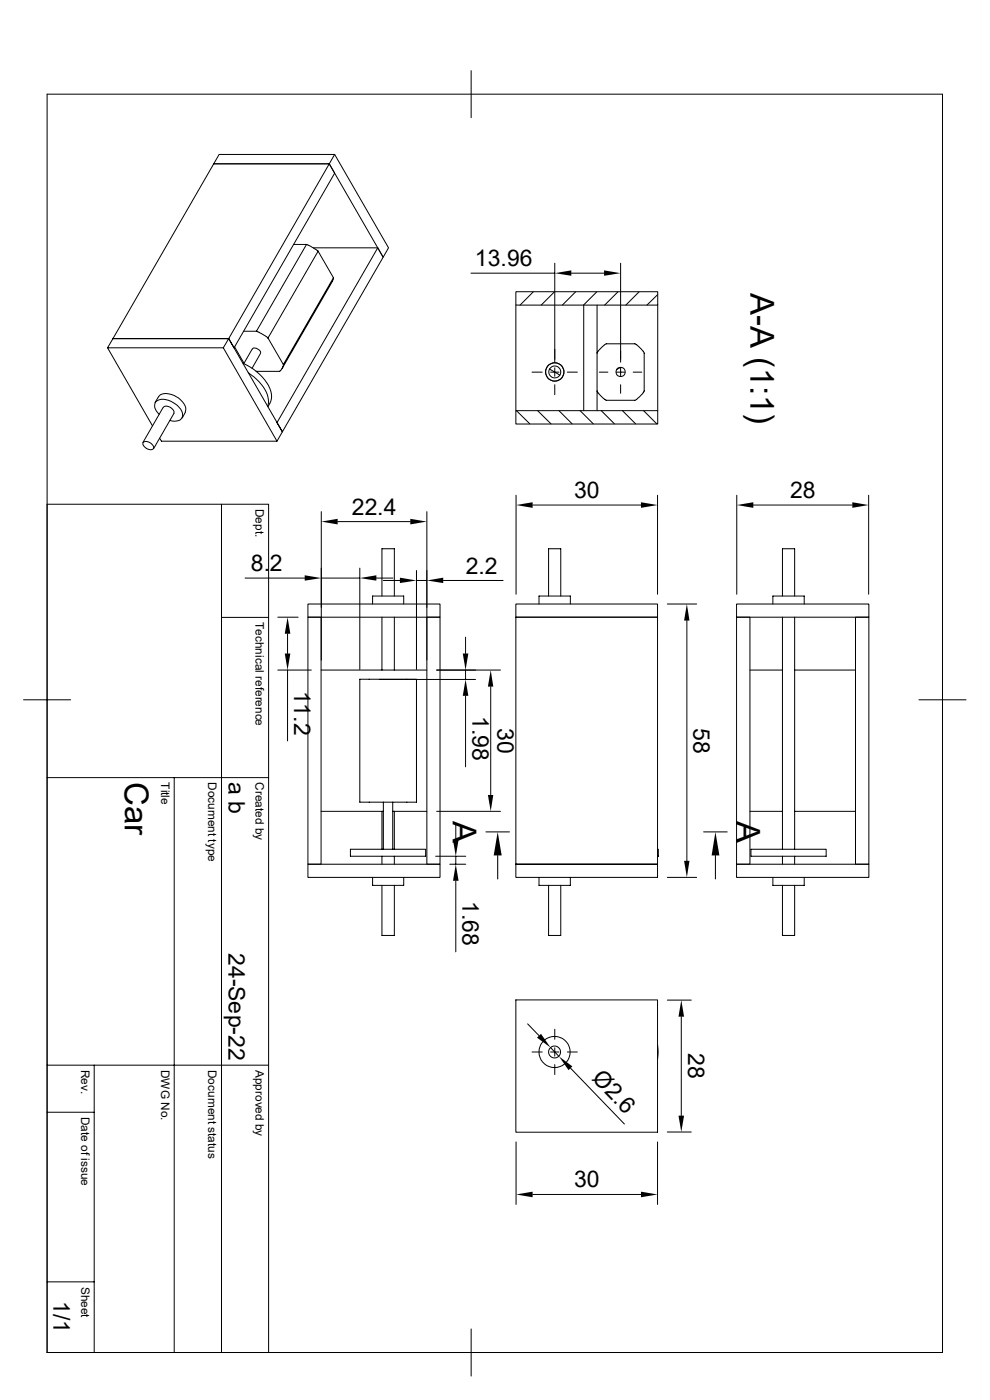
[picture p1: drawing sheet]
<svg xmlns="http://www.w3.org/2000/svg" width="210mm" height="297mm" viewBox="0 0 210 297" stroke-linecap="round" stroke-linejoin="round" font-family="sans-serif">
<g fill="none" stroke="#000" stroke-width=".21">
<path d="M10 20h189.9v266.9h-189.9zM99.9 15v10M46.5 32.8h24.5l-1.2 2h-24.5zM71 32.8l11.4 19.8-1.1 2-11.5-19.8 1.2 1.9-21.3 37.1-1.2-2h-24.5l21.3-37h24.5l-21.3 37 11.4 19.8-1.1 2M62.3 51.9h2.7M65 51.9l1 .4 1.5 1M65 51.9l-10.6 18.4M66.5 52.6h13.6l1.2 2-21.4 37-1.1-1.9 21.3-37.1M67.5 53.3l-10.6 18.4M67.5 53.3l3.2 5.6M70.7 58.9l-.2 .8-10.6 18.4M70.7 58.9l-10.6 18.4"/>
<path d="M99.9 58h17.8M117.7 55.8v21M121.2 58h6.9M131.7 55.8v21M22.8 73.8l9.5 16.5M47.4 73.8l1.1-2h-24.5l-1.2 2h24.6l11.4 19.8h-24.6l-.3-.6M49.8 73.6l2 3.5M51.5 77a10.1 10.1 0 0 1 6.1 6.6 3.5 3.5 0 0 1-.7 2.7M51.7 70.3h2.7M52.7 79.1a8.2 8.2 0 0 1 4.3 6.2l-.2 .9M53.5 74l-1.8 3.1M53.6 74a1.16 1.16 0 0 1 1.7 .8l-1.8 3.3"/>
<path d="M54.4 70.3l1.1 .5 1.4 .9M54.5 78.8v.1M56.9 71.7l3.2 5.6M60.1 77.3l-.2 .8-.6 .7-5-.1M109.4 61.9h30.1v2.8h-30.1zM109.4 64.7v22.4M112.9 79h2.1M113.1 61.9l-2.8 2.8M116.5 78.3l2.3 1.3M116.8 79h1.8M117.6 61.9l-2.8 2.8M117.7 78v1.8"/>
<path d="M120.4 79h2.1M122.1 61.9l-2.8 2.8M123.8 64.7v22.4M126.6 61.9l-2.8 2.8M126.7 74.9l.4-.6 1.5-1.4h6.1l.6 .5 1.4 1.4v8.2l-1.6 1.7-.4 .2h-6.1l-1.5-1.2-.4-.8M126.7 64.7v22.4M127.1 79h1.8M130.7 79h1.8M131.1 61.9l-2.8 2.8M131.6 77.9l-.8 .5M131.7 78v1.8M134.3 79h1.8"/>
<path d="M135.6 61.9l-2.8 2.8M139.5 62.5l-2.3 2.2M139.5 64.7v22.4M30.5 93.8a1.56 1.56 0 0 1 2.1 1.4 1.48 1.48 0 0 1-2.2-1.3zM32.9 85.4a2.69 2.69 0 0 1 1.5-1.8 4.6 4.6 0 0 1 5 2.9l-.1 .9M33.8 87.9a1.89 1.89 0 0 1-.6-2.8 3.8 3.8 0 0 1 4.4 .9l.4 .4a1.62 1.62 0 0 1-.2 2.8l-.8 .2-1-.2M34.6 86.4l-4.3 7.5M34.7 86.4a1.48 1.48 0 0 1 2.2 1.3M36.9 87.7l-4.3 7.5M39.3 87.5l-.6 1.2M109.4 87.1h30.1v2.9h-30.1zM109.6 87.1l2.8 2.8"/>
<path d="M114 87.1l2.9 2.8M117.7 81.6v2.1M118.6 87.1l2.8 2.8M123.1 87.1l2.8 2.8M127.6 87.1l2.7 2.8M131.7 81.6v1.8M132 87.1l2.8 2.8M136.5 87.1l2.8 2.8M10 107h47v179.9h-47M47 107v179.9M68.2 108.5v31.5M71.6 110.7h15.4"/>
<path d="M90.6 108.5v31.5M109.5 105.1v21M113 107.1h23M139.5 105.1v21M156.3 105.1v21M159.8 107.1h21M184.3 105.1v21M47 131h10M52 122.6h12.6M58.9 130.9h4.3M61 134.5v4.1M65.3 130.9h2.8v52.4h-2.8z"/>
<path d="M65.3 128.1h28v2.8h-28zM68.2 122.6h8.1M76.3 120.5v21.5M79 128.1v-1.7h6.6v1.7M79.8 122.6h3.6M81 126.4v-10h2.7v10M81 130.9v11.3M81.3 123.1h3.5M83.7 130.9v11.3M88.3 121v21M88.3 123.1h2.3M90.6 130.9h2.7v52.4h-2.7z"/>
<path d="M94 123.1h12.7M98.8 135.2v3.4M109.4 130.9h30.1v52.4h-30.1zM109.4 128.1h30.1v2.8h-30.1zM114.3 128.1v-1.7h6.7v1.7M116.4 126.4v-10h2.6v10M141.6 128.1h6.2M145.7 131.7v50.9M156.3 130.9h2.8v52.4h-2.8zM156.3 128.1h28v2.8h-28zM164 128.1v-1.7h6.6v1.7M166 126.4v-10h2.6v10"/>
<path d="M166 130.9v49.3M168.6 130.9v49.3M181.5 130.9h2.8v52.4h-2.8zM5 148.5h10M58.9 142.2h7.1M61 142.2v15M68.1 142.2h22.5M76.3 144.1h12v26.1h-12zM80.4 144.1h20.5M92.6 142.2h13.6M98.8 142.2v1.9M98.8 147.6v15.1"/>
<path d="M104.1 145.7v23M159.1 142.2h6.9M168.6 142.2h12.9M194.9 148.5h10M10 165h47M37 165v121.9M68.1 172.1h13.2M81 172.1v8.1M81.3 170.2v10M83.3 172.1h7.3M83.3 170.2v10M83.7 172.1v8.1"/>
<path d="M92.6 172.1h13.6M96.7 174.7v3.5M103.1 176.5h5M149.3 176.5h5M159.1 172.1h6.9M168.6 172.1h12.9M65.3 183.3h28v2.8h-28zM74.3 180.2h16v1.5h-16zM79 186.1v1.7h6.6v-1.7M81 187.8v10.7h2.7v-10.7M81 181.7v1.6M83.7 181.7v1.6"/>
<path d="M92.4 181.7h6.4M95.4 183.3h3.4M96.7 181.7v1.6M96.7 186.9v15M105.6 181.5v5M109.4 183.3h30.1v2.8h-30.1zM114.3 186.1v1.7h6.7v-1.7M116.4 187.8v10.7h2.6v-10.7M139.5 180.2h.2v1.5h-.2M141.6 186.1h6.2M151.8 181.5v5M156.3 183.3h28v2.8h-28z"/>
<path d="M159.3 180.2h16v1.5h-16zM164 186.1v1.7h6.6v-1.7M166 187.8v10.7h2.6v-10.7M166 181.7v1.6M168.6 181.7v1.6M109.4 212.1h30.1v28.1h-30.1zM111.9 217.2l2.4 2.5M117.7 218.4v2.1M141.6 212.2h5M144.5 215.7v21M10 236h10M10 226h47"/>
<path d="M20 226v60.9M112.9 223.2h2.1M116.8 223.2h1.8M116.8 222.2l1.8 1.9M117.7 222.3v1.8M117.7 225.8v2.2M120.4 223.2h2.1M121 226.6l11.5 11.9M139.5 221.7l.1 1.5-.1 1.5M109.5 242.3v13.2M113 253.4h23M139.5 242.3v13.2"/>
<path d="M141.6 240.2h5M10 271.9h10M99.9 281.9v10"/>
<circle cx="117.7" cy="78.9" r="1.95"/>
<circle cx="117.7" cy="78.9" r="1.27"/>
<circle cx="131.6" cy="78.9" r=".98"/>
<circle cx="117.6" cy="223.2" r="1.27"/>
<circle cx="117.7" cy="223.2" r="3.3"/>
</g>
<g fill="#000">
<path d="M117.7 58l3.5-.6v1.1zM128.1 57.4l3.6 .6-3.6 .5zM68.2 110.7l3.4-.6v1.2zM87 110.1l3.6 .6-3.6 .6zM109.5 107.1l3.5-.5v1.1zM136 106.6l3.5 .5-3.5 .6zM156.3 107.1l3.5-.5v1.1zM180.8 106.6l3.5 .5-3.5 .6zM61 130.9l.6 3.6h-1.2zM60.4 138.6h1.2l-.6 3.6zM64.6 122l3.6 .6-3.6 .6zM76.3 122.6l3.5-.6v1.2z"/>
<path d="M84.8 122.6l3.5 .5-3.5 .6zM90.6 123.1l3.4-.5v1.1zM98.2 138.6h1.2l-.6 3.6zM145.7 128.1l.6 3.6h-1.2zM98.8 144.1l.6 3.5h-1.2zM104.1 142.2l.5 3.5h-1.1zM96.1 178.2h1.2l-.6 3.5zM103.5 168.7h1.1l-.5 3.4zM96.7 183.3l.6 3.6h-1.2zM105.6 176.5l.8 5h-1.7zM145.1 182.6h1.2l-.6 3.5zM151.8 176.5l.8 5h-1.6z"/>
<path d="M113.9 220.1l.9-.8 2 2.9zM144.5 212.2l.6 3.5h-1.2zM118.6 224.1l2.8 2.1-.8 .8zM143.9 236.7h1.2l-.6 3.5zM109.5 253.4l3.5-.6v1.2zM136 252.8l3.5 .6-3.5 .6z"/>
</g>
<g font-size="7">
<text x="159.2" y="62.1" transform="rotate(90 159.2 62.1)">A-A (1:1)</text>
<text x="26.5" y="165.9" transform="rotate(90 26.5 165.9)">Car</text>
<text x="96.1" y="174.1" transform="rotate(90 96.1 174.1)">A</text>
<text x="156.3" y="174.1" transform="rotate(90 156.3 174.1)">A</text>
</g>
<g font-size="4.9">
<text x="100.8" y="56.5">13.96</text>
<text x="121.8" y="105.7">30</text>
<text x="167.6" y="105.7">28</text>
<text x="74.6" y="109.3">22.4</text>
<text x="53.2" y="121.2">8.2</text>
<text x="98.8" y="121.8">2.2</text>
<text x="62.4" y="146.5" transform="rotate(90 62.4 146.5)">11.2</text>
<text x="100.2" y="152" transform="rotate(90 100.2 152)">1.98</text>
<text x="105.5" y="154.4" transform="rotate(90 105.5 154.4)">30</text>
<text x="147.1" y="154.4" transform="rotate(90 147.1 154.4)">58</text>
<text x="48.5" y="165.9" transform="rotate(90 48.5 165.9)">a b</text>
<text x="98.1" y="191.2" transform="rotate(90 98.1 191.2)">1.68</text>
<text x="48.5" y="202.1" transform="rotate(90 48.5 202.1)">24-Sep-22</text>
<text x="146" y="223.5" transform="rotate(90 146 223.5)">28</text>
<text x="125.4" y="228.9" transform="rotate(46 125.4 228.9)">Ø2.6</text>
<text x="121.8" y="251.9">30</text>
<text x="11.3" y="276.1" transform="rotate(90 11.3 276.1)">1/1</text>
</g>
<g font-size="2.5">
<text x="54.2" y="108" transform="rotate(90 54.2 108)">Dept.</text>
<text x="54.2" y="132" transform="rotate(90 54.2 132)">Technical reference</text>
<text x="34.2" y="165.9" transform="rotate(90 34.2 165.9)">Title</text>
<text x="44.2" y="165.9" transform="rotate(90 44.2 165.9)">Document type</text>
<text x="54.2" y="165.9" transform="rotate(90 54.2 165.9)">Created by</text>
<text x="17.2" y="227" transform="rotate(90 17.2 227)">Rev.</text>
<text x="34.2" y="226.9" transform="rotate(90 34.2 226.9)">DWG No.</text>
<text x="44.2" y="226.9" transform="rotate(90 44.2 226.9)">Document status</text>
<text x="54.2" y="226.9" transform="rotate(90 54.2 226.9)">Approved by</text>
<text x="17.2" y="236.9" transform="rotate(90 17.2 236.9)">Date of issue</text>
<text x="17.2" y="273" transform="rotate(90 17.2 273)">Sheet</text>
</g>
</svg>
